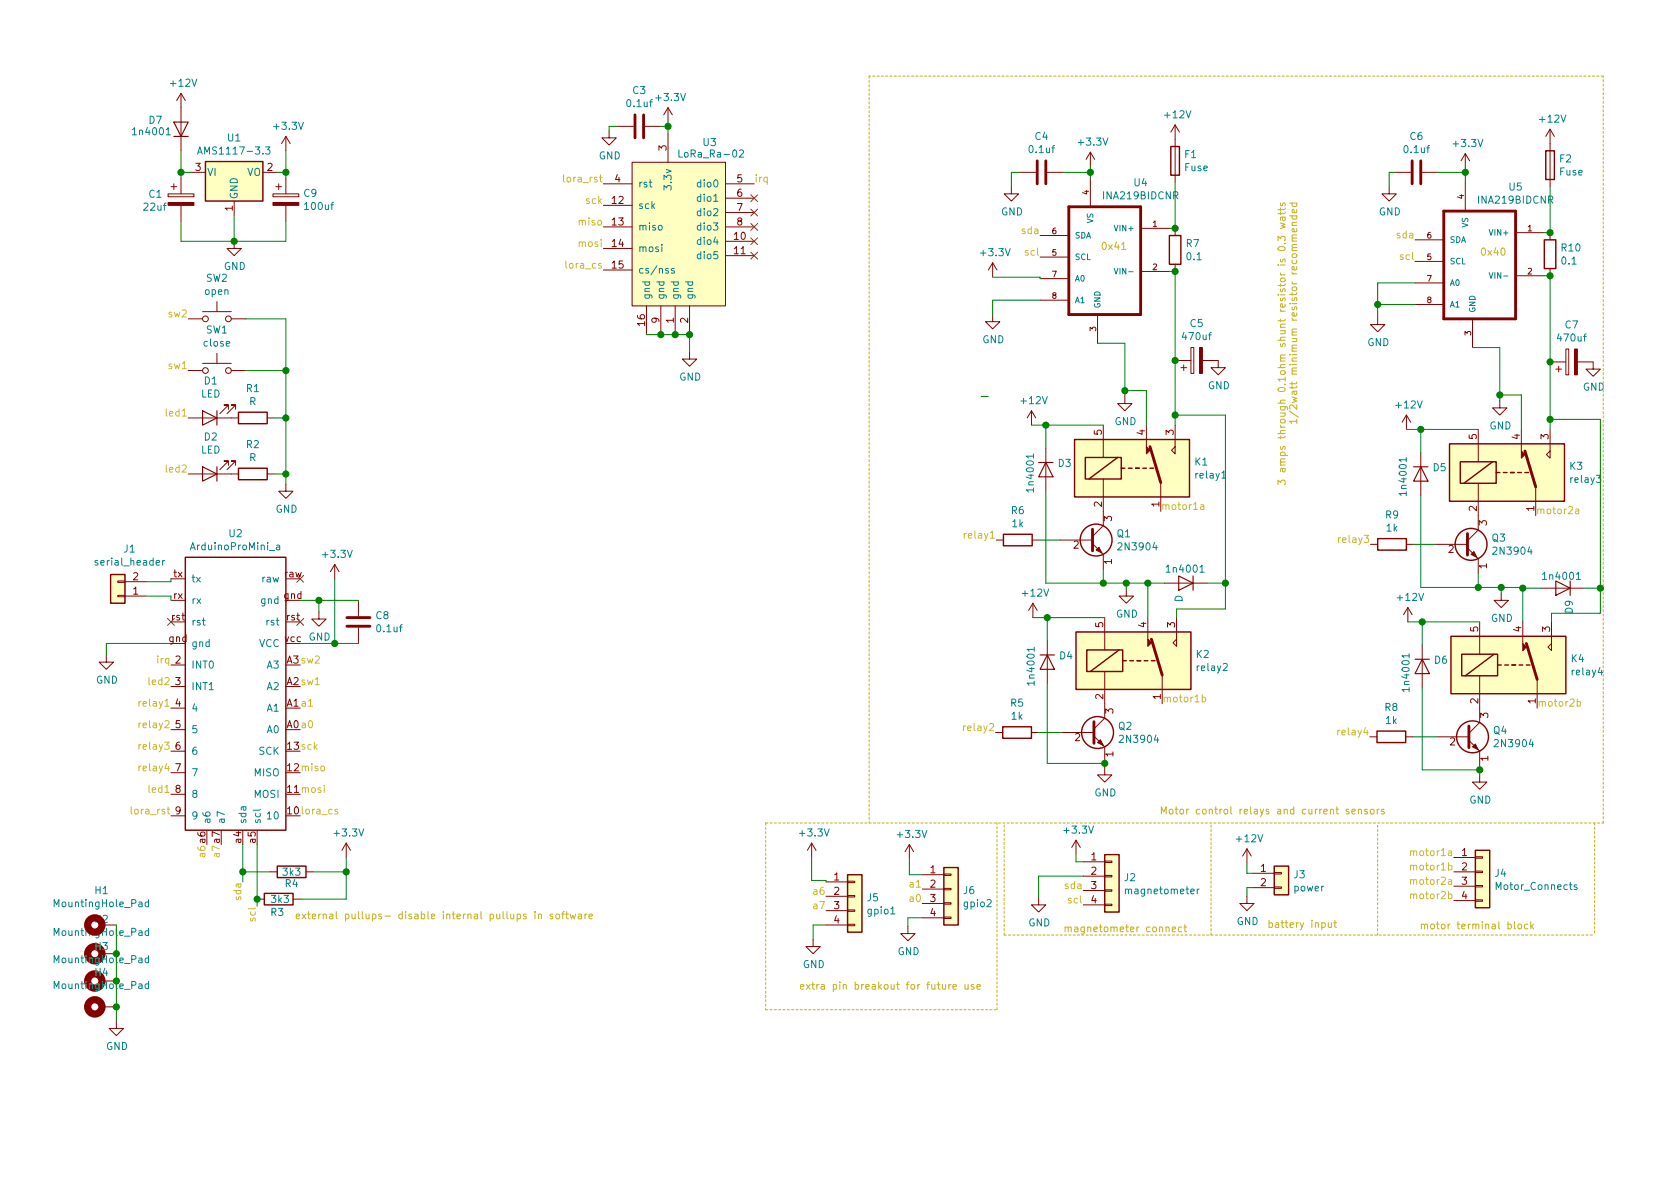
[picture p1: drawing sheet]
EESchema Schematic File Version 4
LIBS:DrivewayGateControl-cache
EELAYER 30 0
EELAYER END
$Descr A4 11693 8268
encoding utf-8
Sheet 1 1
Title "DrivewayGateControl"
Date "2019-09-07"
Rev "1.1"
Comp ""
Comment1 ""
Comment2 ""
Comment3 ""
Comment4 ""
$EndDescr
$Comp
L MainWorking:LoRa_Ra-02 U3
U 1 1
P 4700 570
F 0 "U3" H 4940 160 50  0000 C CNN
F 1 "LoRa_Ra-02" H 4950 80  50  0000 C CNN
F 2 "MainWorking:LORA_SX1278_Module" H 4700 570 50  0001 C CNN
F 3 "" H 4700 570 50  0001 C CNN
	1    4700 570 
	1    0    0    -1  
$EndComp
$Comp
L Relay:SANYOU_SRD_Form_C K3
U 1 1
P 10490 3280
F 0 "K3" H 10920 3326 50  0000 L CNN
F 1 "relay3" H 10920 3235 50  0000 L CNN
F 2 "Relay_THT:Relay_SPDT_SANYOU_SRD_Series_Form_C" H 10940 3230 50  0001 L CNN
F 3 "http://www.sanyourelay.ca/public/products/pdf/SRD.pdf" H 10490 3280 50  0001 C CNN
	1    10490 3280
	1    0    0    -1  
$EndComp
$Comp
L MainWorking:INA219BIDCNR U5
U 1 1
P 10550 2060
F 0 "U5" H 10550 2830 50  0000 C CNN
F 1 "INA219BIDCNR" H 10550 2739 50  0000 C CNN
F 2 "Package_TO_SOT_SMD:SOT-23-8" H 10250 1310 50  0001 L BNN
F 3 "" H 10550 2060 50  0000 L BNN
F 4 "INA219BIDCNR" H 10350 1160 50  0001 L BNN "Field7"
	1    10550 2060
	1    0    0    -1  
$EndComp
$Comp
L Connector_Generic:Conn_01x04 J4
U 1 1
P 10320 6060
F 0 "J4" H 10400 6052 50  0000 L CNN
F 1 "Motor_Connects" H 10400 5961 50  0000 L CNN
F 2 "TerminalBlock:TerminalBlock_bornier-4_P5.08mm" H 10320 6060 50  0001 C CNN
F 3 "~" H 10320 6060 50  0001 C CNN
	1    10320 6060
	1    0    0    -1  
$EndComp
$Comp
L Device:R R8
U 1 1
P 9685 5120
F 0 "R8" V 9478 5120 50  0000 C CNN
F 1 "1k" V 9569 5120 50  0000 C CNN
F 2 "Resistor_THT:R_Axial_DIN0207_L6.3mm_D2.5mm_P7.62mm_Horizontal" V 9615 5120 50  0001 C CNN
F 3 "~" H 9685 5120 50  0001 C CNN
	1    9685 5120
	0    1    1    0   
$EndComp
Wire Wire Line
	10290 2980 9890 2980
Wire Wire Line
	9890 2980 9890 3140
$Comp
L power:+12V #PWR0102
U 1 1
P 9790 2980
F 0 "#PWR0102" H 9790 2830 50  0001 C CNN
F 1 "+12V" H 9805 3153 50  0000 C CNN
F 2 "" H 9790 2980 50  0001 C CNN
F 3 "" H 9790 2980 50  0001 C CNN
	1    9790 2980
	1    0    0    -1  
$EndComp
Wire Wire Line
	9790 2980 9890 2980
Connection ~ 9890 2980
Text Label 4200 1720 2    50   ~ 0
mosi
Text Label 4200 1570 2    50   ~ 0
miso
Text Label 4200 1420 2    50   ~ 0
sck
Text Label 4200 1270 2    50   ~ 0
lora_rst
Text Label 4200 1870 2    50   ~ 0
lora_cs
Text Label 5250 1270 0    50   ~ 0
irq
$Comp
L power:+3.3V #PWR0103
U 1 1
P 4650 840
F 0 "#PWR0103" H 4650 690 50  0001 C CNN
F 1 "+3.3V" H 4665 1013 50  0000 C CNN
F 2 "" H 4650 840 50  0001 C CNN
F 3 "" H 4650 840 50  0001 C CNN
	1    4650 840 
	1    0    0    -1  
$EndComp
Wire Wire Line
	4650 840  4650 870 
NoConn ~ 5250 1770
NoConn ~ 5250 1670
NoConn ~ 5250 1570
NoConn ~ 5250 1470
NoConn ~ 5250 1370
$Comp
L power:+12V #PWR0104
U 1 1
P 10790 990
F 0 "#PWR0104" H 10790 840 50  0001 C CNN
F 1 "+12V" H 10805 1163 50  0000 C CNN
F 2 "" H 10790 990 50  0001 C CNN
F 3 "" H 10790 990 50  0001 C CNN
	1    10790 990 
	1    0    0    -1  
$EndComp
$Comp
L power:GND #PWR0105
U 1 1
P 10440 2780
F 0 "#PWR0105" H 10440 2530 50  0001 C CNN
F 1 "GND" H 10445 2607 50  0000 C CNN
F 2 "" H 10440 2780 50  0001 C CNN
F 3 "" H 10440 2780 50  0001 C CNN
	1    10440 2780
	1    0    0    -1  
$EndComp
Wire Wire Line
	10440 2780 10440 2740
Wire Wire Line
	10440 2740 10590 2740
Wire Wire Line
	10590 2740 10590 2980
$Comp
L Relay:SANYOU_SRD_Form_C K4
U 1 1
P 10500 4620
F 0 "K4" H 10930 4666 50  0000 L CNN
F 1 "relay4" H 10930 4575 50  0000 L CNN
F 2 "Relay_THT:Relay_SPDT_SANYOU_SRD_Series_Form_C" H 10950 4570 50  0001 L CNN
F 3 "http://www.sanyourelay.ca/public/products/pdf/SRD.pdf" H 10500 4620 50  0001 C CNN
	1    10500 4620
	1    0    0    -1  
$EndComp
$Comp
L Device:R R9
U 1 1
P 9690 3780
F 0 "R9" V 9483 3780 50  0000 C CNN
F 1 "1k" V 9574 3780 50  0000 C CNN
F 2 "Resistor_THT:R_Axial_DIN0207_L6.3mm_D2.5mm_P7.62mm_Horizontal" V 9620 3780 50  0001 C CNN
F 3 "~" H 9690 3780 50  0001 C CNN
	1    9690 3780
	0    1    1    0   
$EndComp
$Comp
L power:GND #PWR0106
U 1 1
P 10300 5385
F 0 "#PWR0106" H 10300 5135 50  0001 C CNN
F 1 "GND" H 10305 5212 50  0000 C CNN
F 2 "" H 10300 5385 50  0001 C CNN
F 3 "" H 10300 5385 50  0001 C CNN
	1    10300 5385
	1    0    0    -1  
$EndComp
Wire Wire Line
	10300 4320 9900 4320
Wire Wire Line
	9900 4320 9900 4480
$Comp
L power:+12V #PWR0107
U 1 1
P 9800 4320
F 0 "#PWR0107" H 9800 4170 50  0001 C CNN
F 1 "+12V" H 9815 4493 50  0000 C CNN
F 2 "" H 9800 4320 50  0001 C CNN
F 3 "" H 9800 4320 50  0001 C CNN
	1    9800 4320
	1    0    0    -1  
$EndComp
Wire Wire Line
	9800 4320 9900 4320
Connection ~ 9900 4320
Wire Wire Line
	10800 4260 10800 4320
$Comp
L power:GND #PWR0108
U 1 1
P 10450 4120
F 0 "#PWR0108" H 10450 3870 50  0001 C CNN
F 1 "GND" H 10455 3947 50  0000 C CNN
F 2 "" H 10450 4120 50  0001 C CNN
F 3 "" H 10450 4120 50  0001 C CNN
	1    10450 4120
	1    0    0    -1  
$EndComp
Wire Wire Line
	10450 4120 10450 4080
Wire Wire Line
	10450 4080 10600 4080
Wire Wire Line
	10600 4080 10600 4085
$Comp
L power:GND #PWR0109
U 1 1
P 4800 2440
F 0 "#PWR0109" H 4800 2190 50  0001 C CNN
F 1 "GND" H 4805 2267 50  0000 C CNN
F 2 "" H 4800 2440 50  0001 C CNN
F 3 "" H 4800 2440 50  0001 C CNN
	1    4800 2440
	1    0    0    -1  
$EndComp
Wire Wire Line
	4800 2440 4800 2320
Wire Wire Line
	4800 2320 4700 2320
Connection ~ 4800 2320
Connection ~ 4600 2320
Wire Wire Line
	4600 2320 4500 2320
Connection ~ 4700 2320
Wire Wire Line
	4700 2320 4600 2320
$Comp
L Device:R R10
U 1 1
P 10790 1760
F 0 "R10" H 10860 1806 50  0000 L CNN
F 1 "0.1" H 10860 1715 50  0000 L CNN
F 2 "Resistor_THT:R_Axial_DIN0207_L6.3mm_D2.5mm_P10.16mm_Horizontal" V 10720 1760 50  0001 C CNN
F 3 "~" H 10790 1760 50  0001 C CNN
	1    10790 1760
	1    0    0    -1  
$EndComp
Wire Wire Line
	10790 1910 10750 1910
Wire Wire Line
	10790 1610 10750 1610
Wire Wire Line
	10250 2410 10440 2410
Wire Wire Line
	10440 2410 10440 2740
Connection ~ 10440 2740
$Comp
L Device:Fuse F1
U 1 1
P 8180 1110
F 0 "F1" H 8240 1156 50  0000 L CNN
F 1 "Fuse" H 8240 1065 50  0000 L CNN
F 2 "Fuse:Fuse_Blade_Mini_directSolder" V 8110 1110 50  0001 C CNN
F 3 "~" H 8180 1110 50  0001 C CNN
	1    8180 1110
	1    0    0    -1  
$EndComp
$Comp
L Device:Fuse F2
U 1 1
P 10790 1140
F 0 "F2" H 10850 1186 50  0000 L CNN
F 1 "Fuse" H 10850 1095 50  0000 L CNN
F 2 "Fuse:Fuse_Blade_Mini_directSolder" V 10720 1140 50  0001 C CNN
F 3 "~" H 10790 1140 50  0001 C CNN
	1    10790 1140
	1    0    0    -1  
$EndComp
Wire Wire Line
	10790 1290 10790 1610
Connection ~ 10790 1610
Text Label 9850 1660 2    50   ~ 0
sda
Text Label 9850 1810 2    50   ~ 0
scl
Wire Wire Line
	10790 1910 10790 2510
Connection ~ 10790 1910
Wire Wire Line
	10800 4260 11140 4260
Wire Wire Line
	11140 4260 11140 4085
Wire Wire Line
	11140 2910 10790 2910
Connection ~ 10790 2910
Wire Wire Line
	10790 2910 10790 2980
Text Label 10690 3580 0    50   ~ 0
motor2a
$Comp
L MainWorking:INA219BIDCNR U4
U 1 1
P 7940 2030
F 0 "U4" H 7940 2800 50  0000 C CNN
F 1 "INA219BIDCNR" H 7940 2709 50  0000 C CNN
F 2 "Package_TO_SOT_SMD:SOT-23-8" H 7640 1280 50  0001 L BNN
F 3 "" H 7940 2030 50  0000 L BNN
F 4 "INA219BIDCNR" H 7740 1130 50  0001 L BNN "Field7"
	1    7940 2030
	1    0    0    -1  
$EndComp
$Comp
L Device:R R5
U 1 1
P 7080 5090
F 0 "R5" V 6873 5090 50  0000 C CNN
F 1 "1k" V 6964 5090 50  0000 C CNN
F 2 "Resistor_THT:R_Axial_DIN0207_L6.3mm_D2.5mm_P7.62mm_Horizontal" V 7010 5090 50  0001 C CNN
F 3 "~" H 7080 5090 50  0001 C CNN
	1    7080 5090
	0    1    1    0   
$EndComp
Wire Wire Line
	6830 2750 6880 2750
$Comp
L power:+12V #PWR0112
U 1 1
P 8180 960
F 0 "#PWR0112" H 8180 810 50  0001 C CNN
F 1 "+12V" H 8195 1133 50  0000 C CNN
F 2 "" H 8180 960 50  0001 C CNN
F 3 "" H 8180 960 50  0001 C CNN
	1    8180 960 
	1    0    0    -1  
$EndComp
$Comp
L Relay:SANYOU_SRD_Form_C K2
U 1 1
P 7890 4590
F 0 "K2" H 8320 4636 50  0000 L CNN
F 1 "relay2" H 8320 4545 50  0000 L CNN
F 2 "Relay_THT:Relay_SPDT_SANYOU_SRD_Series_Form_C" H 8340 4540 50  0001 L CNN
F 3 "http://www.sanyourelay.ca/public/products/pdf/SRD.pdf" H 7890 4590 50  0001 C CNN
	1    7890 4590
	1    0    0    -1  
$EndComp
$Comp
L Device:R R6
U 1 1
P 7085 3750
F 0 "R6" V 6878 3750 50  0000 C CNN
F 1 "1k" V 6969 3750 50  0000 C CNN
F 2 "Resistor_THT:R_Axial_DIN0207_L6.3mm_D2.5mm_P7.62mm_Horizontal" V 7015 3750 50  0001 C CNN
F 3 "~" H 7085 3750 50  0001 C CNN
	1    7085 3750
	0    1    1    0   
$EndComp
$Comp
L power:GND #PWR0114
U 1 1
P 7690 5335
F 0 "#PWR0114" H 7690 5085 50  0001 C CNN
F 1 "GND" H 7695 5162 50  0000 C CNN
F 2 "" H 7690 5335 50  0001 C CNN
F 3 "" H 7690 5335 50  0001 C CNN
	1    7690 5335
	1    0    0    -1  
$EndComp
Wire Wire Line
	7690 4290 7290 4290
Wire Wire Line
	7290 4290 7290 4450
$Comp
L power:+12V #PWR0115
U 1 1
P 7190 4290
F 0 "#PWR0115" H 7190 4140 50  0001 C CNN
F 1 "+12V" H 7205 4463 50  0000 C CNN
F 2 "" H 7190 4290 50  0001 C CNN
F 3 "" H 7190 4290 50  0001 C CNN
	1    7190 4290
	1    0    0    -1  
$EndComp
Wire Wire Line
	7190 4290 7290 4290
Connection ~ 7290 4290
Wire Wire Line
	8190 4230 8190 4290
$Comp
L power:GND #PWR0116
U 1 1
P 7840 4090
F 0 "#PWR0116" H 7840 3840 50  0001 C CNN
F 1 "GND" H 7845 3917 50  0000 C CNN
F 2 "" H 7840 4090 50  0001 C CNN
F 3 "" H 7840 4090 50  0001 C CNN
	1    7840 4090
	1    0    0    -1  
$EndComp
Wire Wire Line
	7840 4090 7840 4050
Wire Wire Line
	7840 4050 7990 4050
Wire Wire Line
	7990 4050 7990 4290
$Comp
L Device:R R7
U 1 1
P 8180 1730
F 0 "R7" H 8250 1776 50  0000 L CNN
F 1 "0.1" H 8250 1685 50  0000 L CNN
F 2 "Resistor_THT:R_Axial_DIN0207_L6.3mm_D2.5mm_P10.16mm_Horizontal" V 8110 1730 50  0001 C CNN
F 3 "~" H 8180 1730 50  0001 C CNN
	1    8180 1730
	1    0    0    -1  
$EndComp
Wire Wire Line
	8180 1880 8140 1880
Wire Wire Line
	8180 1580 8140 1580
Wire Wire Line
	8180 1260 8180 1580
Connection ~ 8180 1580
Text Label 7240 1630 2    50   ~ 0
sda
Text Label 7240 1780 2    50   ~ 0
scl
Wire Wire Line
	8180 1880 8180 2500
Connection ~ 8180 1880
Wire Wire Line
	8190 4230 8530 4230
Wire Wire Line
	8530 4230 8530 4050
Wire Wire Line
	8530 2880 8180 2880
Connection ~ 8180 2880
Wire Wire Line
	8180 2880 8180 2950
Text Label 8080 3550 0    50   ~ 0
motor1a
Text Label 8090 4890 0    50   ~ 0
motor1b
$Comp
L Relay:SANYOU_SRD_Form_C K1
U 1 1
P 7880 3250
F 0 "K1" H 8310 3296 50  0000 L CNN
F 1 "relay1" H 8310 3205 50  0000 L CNN
F 2 "Relay_THT:Relay_SPDT_SANYOU_SRD_Series_Form_C" H 8330 3200 50  0001 L CNN
F 3 "http://www.sanyourelay.ca/public/products/pdf/SRD.pdf" H 7880 3250 50  0001 C CNN
	1    7880 3250
	1    0    0    -1  
$EndComp
Text Label 9535 5120 2    50   ~ 0
relay4
Text Label 9540 3780 2    50   ~ 0
relay3
Text Label 6930 5090 2    50   ~ 0
relay2
Text Label 6935 3750 2    50   ~ 0
relay1
Connection ~ 8180 2500
Wire Wire Line
	8180 2500 8180 2880
$Comp
L power:GND #PWR0117
U 1 1
P 8480 2500
F 0 "#PWR0117" H 8480 2250 50  0001 C CNN
F 1 "GND" H 8485 2327 50  0000 C CNN
F 2 "" H 8480 2500 50  0001 C CNN
F 3 "" H 8480 2500 50  0001 C CNN
	1    8480 2500
	1    0    0    -1  
$EndComp
$Comp
L Device:CP C7
U 1 1
P 10940 2510
F 0 "C7" V 11195 2510 50  0000 C CNN
F 1 "470uf" V 11104 2510 50  0000 C CNN
F 2 "Capacitor_THT:CP_Radial_D12.5mm_P5.00mm" H 10978 2360 50  0001 C CNN
F 3 "~" H 10940 2510 50  0001 C CNN
	1    10940 2510
	0    -1   -1   0   
$EndComp
$Comp
L power:GND #PWR0118
U 1 1
P 11090 2510
F 0 "#PWR0118" H 11090 2260 50  0001 C CNN
F 1 "GND" H 11095 2337 50  0000 C CNN
F 2 "" H 11090 2510 50  0001 C CNN
F 3 "" H 11090 2510 50  0001 C CNN
	1    11090 2510
	1    0    0    -1  
$EndComp
Connection ~ 10790 2510
Wire Wire Line
	10790 2510 10790 2910
Text Label 1690 6130 3    50   ~ 0
sda
Text Label 1790 6300 3    50   ~ 0
scl
Text Label 1190 4920 2    50   ~ 0
relay1
Text Label 1190 5070 2    50   ~ 0
relay2
Text Label 1190 5220 2    50   ~ 0
relay3
Text Label 1190 5370 2    50   ~ 0
relay4
Text Label 1190 4620 2    50   ~ 0
irq
Text Label 1190 5670 2    50   ~ 0
lora_rst
Text Label 2090 5220 0    50   ~ 0
sck
Text Label 2090 5370 0    50   ~ 0
miso
Text Label 2090 5520 0    50   ~ 0
mosi
Text Label 2090 5670 0    50   ~ 0
lora_cs
$Comp
L Device:LED D1
U 1 1
P 1460 2900
F 0 "D1" H 1453 2645 50  0000 C CNN
F 1 "LED" H 1453 2736 50  0000 C CNN
F 2 "LED_THT:LED_D5.0mm" H 1460 2900 50  0001 C CNN
F 3 "~" H 1460 2900 50  0001 C CNN
	1    1460 2900
	-1   0    0    1   
$EndComp
$Comp
L power:GND #PWR0119
U 1 1
P 2220 4250
F 0 "#PWR0119" H 2220 4000 50  0001 C CNN
F 1 "GND" H 2225 4077 50  0000 C CNN
F 2 "" H 2220 4250 50  0001 C CNN
F 3 "" H 2220 4250 50  0001 C CNN
	1    2220 4250
	1    0    0    -1  
$EndComp
$Comp
L power:GND #PWR0120
U 1 1
P 740 4550
F 0 "#PWR0120" H 740 4300 50  0001 C CNN
F 1 "GND" H 745 4377 50  0000 C CNN
F 2 "" H 740 4550 50  0001 C CNN
F 3 "" H 740 4550 50  0001 C CNN
	1    740  4550
	1    0    0    -1  
$EndComp
Wire Notes Line
	6050 520  6050 5720
Wire Notes Line
	11160 5720 11160 520 
Wire Notes Line
	11160 520  6050 520 
Text Notes 8070 5670 0    50   ~ 0
Motor control relays and current sensors\n
Text Label 10700 4920 0    50   ~ 0
motor2b
Text Label 10120 6260 2    50   ~ 0
motor2b
Text Label 10120 6160 2    50   ~ 0
motor2a
Text Label 10120 6060 2    50   ~ 0
motor1b
Text Label 10120 5960 2    50   ~ 0
motor1a
Text Notes 9880 6470 0    50   ~ 0
motor terminal block\n
Wire Notes Line
	11100 5720 11100 6500
Wire Notes Line
	9590 6500 9590 5720
$Comp
L Device:LED D2
U 1 1
P 1460 3290
F 0 "D2" H 1453 3035 50  0000 C CNN
F 1 "LED" H 1453 3126 50  0000 C CNN
F 2 "LED_THT:LED_D5.0mm" H 1460 3290 50  0001 C CNN
F 3 "~" H 1460 3290 50  0001 C CNN
	1    1460 3290
	-1   0    0    1   
$EndComp
$Comp
L Connector_Generic:Conn_01x02 J3
U 1 1
P 8920 6070
F 0 "J3" H 9000 6062 50  0000 L CNN
F 1 "power" H 9000 5971 50  0000 L CNN
F 2 "TerminalBlock:TerminalBlock_bornier-2_P5.08mm" H 8920 6070 50  0001 C CNN
F 3 "~" H 8920 6070 50  0001 C CNN
	1    8920 6070
	1    0    0    -1  
$EndComp
$Comp
L power:+12V #PWR0121
U 1 1
P 8680 6000
F 0 "#PWR0121" H 8680 5850 50  0001 C CNN
F 1 "+12V" H 8695 6173 50  0000 C CNN
F 2 "" H 8680 6000 50  0001 C CNN
F 3 "" H 8680 6000 50  0001 C CNN
	1    8680 6000
	1    0    0    -1  
$EndComp
Wire Wire Line
	8680 6000 8680 6070
Wire Wire Line
	8680 6070 8720 6070
$Comp
L power:GND #PWR0122
U 1 1
P 8680 6230
F 0 "#PWR0122" H 8680 5980 50  0001 C CNN
F 1 "GND" H 8685 6057 50  0000 C CNN
F 2 "" H 8680 6230 50  0001 C CNN
F 3 "" H 8680 6230 50  0001 C CNN
	1    8680 6230
	1    0    0    -1  
$EndComp
Wire Wire Line
	8680 6230 8680 6170
Wire Wire Line
	8680 6170 8720 6170
Text Notes 8820 6460 0    50   ~ 0
battery input
Wire Notes Line
	8430 6500 8430 5720
Wire Wire Line
	1990 1670 1630 1670
Connection ~ 1630 1670
Wire Wire Line
	1630 1670 1630 1490
Wire Wire Line
	1260 1670 1260 1530
Wire Wire Line
	1630 1670 1260 1670
$Comp
L power:GND #PWR0123
U 1 1
P 1630 1670
F 0 "#PWR0123" H 1630 1420 50  0001 C CNN
F 1 "GND" H 1635 1497 50  0000 C CNN
F 2 "" H 1630 1670 50  0001 C CNN
F 3 "" H 1630 1670 50  0001 C CNN
	1    1630 1670
	1    0    0    -1  
$EndComp
Wire Wire Line
	1990 1190 1990 1230
Connection ~ 1990 1190
Wire Wire Line
	1930 1190 1990 1190
Wire Wire Line
	1990 1040 1990 1190
Wire Wire Line
	1260 1190 1260 1230
Connection ~ 1260 1190
Wire Wire Line
	1330 1190 1260 1190
Wire Wire Line
	1260 1040 1260 1190
$Comp
L power:+3.3V #PWR0124
U 1 1
P 2330 4020
F 0 "#PWR0124" H 2330 3870 50  0001 C CNN
F 1 "+3.3V" H 2345 4193 50  0000 C CNN
F 2 "" H 2330 4020 50  0001 C CNN
F 3 "" H 2330 4020 50  0001 C CNN
	1    2330 4020
	1    0    0    -1  
$EndComp
$Comp
L power:+12V #PWR0125
U 1 1
P 1260 740
F 0 "#PWR0125" H 1260 590 50  0001 C CNN
F 1 "+12V" H 1275 913 50  0000 C CNN
F 2 "" H 1260 740 50  0001 C CNN
F 3 "" H 1260 740 50  0001 C CNN
	1    1260 740 
	1    0    0    -1  
$EndComp
$Comp
L Regulator_Linear:AMS1117-3.3 U1
U 1 1
P 1630 1190
F 0 "U1" H 1630 1432 50  0000 C CNN
F 1 "AMS1117-3.3" H 1630 1341 50  0000 C CNN
F 2 "Package_TO_SOT_SMD:SOT-223-3_TabPin2" H 1630 1390 50  0001 C CNN
F 3 "http://www.advanced-monolithic.com/pdf/ds1117.pdf" H 1730 940 50  0001 C CNN
	1    1630 1190
	1    0    0    -1  
$EndComp
$Comp
L Switch:SW_Push SW1
U 1 1
P 1510 2570
F 0 "SW1" H 1510 2855 50  0000 C CNN
F 1 "close" H 1510 2764 50  0000 C CNN
F 2 "Button_Switch_THT:SW_PUSH_6mm_H8.5mm" H 1510 2770 50  0001 C CNN
F 3 "~" H 1510 2770 50  0001 C CNN
	1    1510 2570
	1    0    0    -1  
$EndComp
$Comp
L Connector_Generic:Conn_01x04 J2
U 1 1
P 7740 6090
F 0 "J2" H 7820 6082 50  0000 L CNN
F 1 "magnetometer" H 7820 5991 50  0000 L CNN
F 2 "TerminalBlock:TerminalBlock_bornier-4_P5.08mm" H 7740 6090 50  0001 C CNN
F 3 "~" H 7740 6090 50  0001 C CNN
	1    7740 6090
	1    0    0    -1  
$EndComp
$Comp
L power:+3.3V #PWR0126
U 1 1
P 7490 5940
F 0 "#PWR0126" H 7490 5790 50  0001 C CNN
F 1 "+3.3V" H 7505 6113 50  0000 C CNN
F 2 "" H 7490 5940 50  0001 C CNN
F 3 "" H 7490 5940 50  0001 C CNN
	1    7490 5940
	1    0    0    -1  
$EndComp
Wire Wire Line
	7490 5940 7490 5990
Wire Wire Line
	7490 5990 7540 5990
$Comp
L power:GND #PWR0127
U 1 1
P 7230 6240
F 0 "#PWR0127" H 7230 5990 50  0001 C CNN
F 1 "GND" H 7235 6067 50  0000 C CNN
F 2 "" H 7230 6240 50  0001 C CNN
F 3 "" H 7230 6240 50  0001 C CNN
	1    7230 6240
	1    0    0    -1  
$EndComp
Wire Wire Line
	7230 6240 7230 6090
Wire Wire Line
	7230 6090 7540 6090
Text Label 7540 6290 2    50   ~ 0
scl
Text Label 7540 6190 2    50   ~ 0
sda
Text Notes 7400 6490 0    50   ~ 0
magnetometer connect\n
$Comp
L Device:R R2
U 1 1
P 1760 3290
F 0 "R2" V 1553 3290 50  0000 C CNN
F 1 "R" V 1644 3290 50  0000 C CNN
F 2 "Resistor_THT:R_Axial_DIN0207_L6.3mm_D2.5mm_P7.62mm_Horizontal" V 1690 3290 50  0001 C CNN
F 3 "~" H 1760 3290 50  0001 C CNN
	1    1760 3290
	0    1    1    0   
$EndComp
$Comp
L Device:R R1
U 1 1
P 1760 2900
F 0 "R1" V 1553 2900 50  0000 C CNN
F 1 "R" V 1644 2900 50  0000 C CNN
F 2 "Resistor_THT:R_Axial_DIN0207_L6.3mm_D2.5mm_P7.62mm_Horizontal" V 1690 2900 50  0001 C CNN
F 3 "~" H 1760 2900 50  0001 C CNN
	1    1760 2900
	0    1    1    0   
$EndComp
$Comp
L power:GND #PWR0128
U 1 1
P 1990 3360
F 0 "#PWR0128" H 1990 3110 50  0001 C CNN
F 1 "GND" H 1995 3187 50  0000 C CNN
F 2 "" H 1990 3360 50  0001 C CNN
F 3 "" H 1990 3360 50  0001 C CNN
	1    1990 3360
	1    0    0    -1  
$EndComp
Wire Wire Line
	1990 3360 1990 3290
Wire Wire Line
	1990 3290 1910 3290
Wire Wire Line
	1990 3290 1990 2900
Wire Wire Line
	1990 2900 1910 2900
Connection ~ 1990 3290
Wire Wire Line
	1710 2570 1990 2570
Wire Wire Line
	1990 2570 1990 2900
Connection ~ 1990 2900
Text Label 1310 2900 2    50   ~ 0
led1
Text Label 1310 3290 2    50   ~ 0
led2
Text Label 1310 2570 2    50   ~ 0
sw1
$Comp
L DrivewayGateControl-rescue:ArduinoProMini_a-MainWorking-DrivewayGateControl-rescue U2
U 1 1
P 1640 3870
F 0 "U2" H 1640 4037 50  0000 C CNN
F 1 "ArduinoProMini_a" H 1640 3946 50  0000 C CNN
F 2 "MainWorking:ArduinoProMini_a" H 1640 3870 50  0001 C CNN
F 3 "" H 1640 3870 50  0001 C CNN
	1    1640 3870
	1    0    0    -1  
$EndComp
Wire Wire Line
	2090 4470 2330 4470
Wire Wire Line
	2330 4470 2330 4020
Wire Wire Line
	2090 4170 2220 4170
Wire Wire Line
	2220 4170 2220 4250
$Comp
L Connector_Generic:Conn_01x02 J1
U 1 1
P 820 4140
F 0 "J1" H 738 3815 50  0000 C CNN
F 1 "serial_header" H 738 3906 50  0000 C CNN
F 2 "Connector_PinHeader_2.54mm:PinHeader_1x02_P2.54mm_Vertical" H 820 4140 50  0001 C CNN
F 3 "~" H 820 4140 50  0001 C CNN
	1    820  4140
	-1   0    0    1   
$EndComp
Wire Wire Line
	1020 4040 1190 4040
Wire Wire Line
	1190 4040 1190 4020
Wire Wire Line
	1190 4170 1190 4140
Wire Wire Line
	1190 4140 1020 4140
$Comp
L Device:R R3
U 1 1
P 1940 6250
F 0 "R3" V 2030 6240 50  0000 C CNN
F 1 "3k3" V 1940 6260 50  0000 C CNN
F 2 "Resistor_THT:R_Axial_DIN0207_L6.3mm_D2.5mm_P7.62mm_Horizontal" V 1870 6250 50  0001 C CNN
F 3 "~" H 1940 6250 50  0001 C CNN
	1    1940 6250
	0    1    1    0   
$EndComp
$Comp
L Device:R R4
U 1 1
P 2030 6060
F 0 "R4" V 2110 6060 50  0000 C CNN
F 1 "3k3" V 2030 6060 50  0000 C CNN
F 2 "Resistor_THT:R_Axial_DIN0207_L6.3mm_D2.5mm_P7.62mm_Horizontal" V 1960 6060 50  0001 C CNN
F 3 "~" H 2030 6060 50  0001 C CNN
	1    2030 6060
	0    1    1    0   
$EndComp
Wire Wire Line
	1790 6300 1790 6250
Connection ~ 1790 6250
Wire Wire Line
	1790 6250 1790 5870
Wire Wire Line
	1690 6130 1690 6060
Wire Wire Line
	1880 6060 1690 6060
Connection ~ 1690 6060
Wire Wire Line
	1690 6060 1690 5870
$Comp
L power:+3.3V #PWR0129
U 1 1
P 2410 5960
F 0 "#PWR0129" H 2410 5810 50  0001 C CNN
F 1 "+3.3V" H 2425 6133 50  0000 C CNN
F 2 "" H 2410 5960 50  0001 C CNN
F 3 "" H 2410 5960 50  0001 C CNN
	1    2410 5960
	1    0    0    -1  
$EndComp
Wire Wire Line
	2090 6250 2410 6250
Wire Wire Line
	2410 6250 2410 6060
Wire Wire Line
	2180 6060 2410 6060
Connection ~ 2410 6060
Wire Wire Line
	2410 6060 2410 5960
Text Label 2090 4770 0    50   ~ 0
sw1
Text Label 1190 5520 2    50   ~ 0
led1
Text Label 1190 4770 2    50   ~ 0
led2
NoConn ~ 2090 4020
NoConn ~ 1190 4320
NoConn ~ 2090 4320
$Comp
L Device:C C4
U 1 1
P 7250 1190
F 0 "C4" V 6998 1190 50  0000 C CNN
F 1 "0.1uf" V 7089 1190 50  0000 C CNN
F 2 "Capacitor_THT:C_Disc_D4.7mm_W2.5mm_P5.00mm" H 7288 1040 50  0001 C CNN
F 3 "~" H 7250 1190 50  0001 C CNN
	1    7250 1190
	0    1    1    0   
$EndComp
$Comp
L Device:C C6
U 1 1
P 9860 1190
F 0 "C6" V 9608 1190 50  0000 C CNN
F 1 "0.1uf" V 9699 1190 50  0000 C CNN
F 2 "Capacitor_THT:C_Disc_D4.7mm_W2.5mm_P5.00mm" H 9898 1040 50  0001 C CNN
F 3 "~" H 9860 1190 50  0001 C CNN
	1    9860 1190
	0    1    1    0   
$EndComp
$Comp
L power:+3.3V #PWR0130
U 1 1
P 7590 1150
F 0 "#PWR0130" H 7590 1000 50  0001 C CNN
F 1 "+3.3V" H 7605 1323 50  0000 C CNN
F 2 "" H 7590 1150 50  0001 C CNN
F 3 "" H 7590 1150 50  0001 C CNN
	1    7590 1150
	1    0    0    -1  
$EndComp
$Comp
L power:+3.3V #PWR0131
U 1 1
P 10200 1160
F 0 "#PWR0131" H 10200 1010 50  0001 C CNN
F 1 "+3.3V" H 10215 1333 50  0000 C CNN
F 2 "" H 10200 1160 50  0001 C CNN
F 3 "" H 10200 1160 50  0001 C CNN
	1    10200 1160
	1    0    0    -1  
$EndComp
Wire Wire Line
	10200 1160 10200 1190
Wire Wire Line
	10010 1190 10200 1190
Connection ~ 10200 1190
Wire Wire Line
	10200 1190 10200 1260
Wire Wire Line
	7590 1150 7590 1190
Wire Wire Line
	7400 1190 7590 1190
Connection ~ 7590 1190
Wire Wire Line
	7590 1190 7590 1230
$Comp
L power:GND #PWR0132
U 1 1
P 9670 1290
F 0 "#PWR0132" H 9670 1040 50  0001 C CNN
F 1 "GND" H 9675 1117 50  0000 C CNN
F 2 "" H 9670 1290 50  0001 C CNN
F 3 "" H 9670 1290 50  0001 C CNN
	1    9670 1290
	1    0    0    -1  
$EndComp
$Comp
L power:GND #PWR0133
U 1 1
P 7040 1290
F 0 "#PWR0133" H 7040 1040 50  0001 C CNN
F 1 "GND" H 7045 1117 50  0000 C CNN
F 2 "" H 7040 1290 50  0001 C CNN
F 3 "" H 7040 1290 50  0001 C CNN
	1    7040 1290
	1    0    0    -1  
$EndComp
Wire Wire Line
	7040 1290 7040 1190
Wire Wire Line
	7040 1190 7100 1190
Wire Wire Line
	9710 1190 9670 1190
Wire Wire Line
	9670 1190 9670 1290
$Comp
L power:+3.3V #PWR0134
U 1 1
P 6910 1920
F 0 "#PWR0134" H 6910 1770 50  0001 C CNN
F 1 "+3.3V" H 6925 2093 50  0000 C CNN
F 2 "" H 6910 1920 50  0001 C CNN
F 3 "" H 6910 1920 50  0001 C CNN
	1    6910 1920
	1    0    0    -1  
$EndComp
Wire Wire Line
	7240 1920 7240 1930
$Comp
L power:GND #PWR0135
U 1 1
P 9590 2200
F 0 "#PWR0135" H 9590 1950 50  0001 C CNN
F 1 "GND" H 9595 2027 50  0000 C CNN
F 2 "" H 9590 2200 50  0001 C CNN
F 3 "" H 9590 2200 50  0001 C CNN
	1    9590 2200
	1    0    0    -1  
$EndComp
Wire Wire Line
	9590 2200 9590 2110
Wire Wire Line
	9590 1960 9850 1960
$Comp
L power:GND #PWR0136
U 1 1
P 6910 2180
F 0 "#PWR0136" H 6910 1930 50  0001 C CNN
F 1 "GND" H 6915 2007 50  0000 C CNN
F 2 "" H 6910 2180 50  0001 C CNN
F 3 "" H 6910 2180 50  0001 C CNN
	1    6910 2180
	1    0    0    -1  
$EndComp
Wire Wire Line
	6910 2180 6910 2080
Wire Wire Line
	6910 2080 7240 2080
Wire Wire Line
	1190 4470 740  4470
Wire Wire Line
	740  4470 740  4550
$Comp
L power:+3.3V #PWR0137
U 1 1
P 1990 1040
F 0 "#PWR0137" H 1990 890 50  0001 C CNN
F 1 "+3.3V" H 2005 1213 50  0000 C CNN
F 2 "" H 1990 1040 50  0001 C CNN
F 3 "" H 1990 1040 50  0001 C CNN
	1    1990 1040
	1    0    0    -1  
$EndComp
$Comp
L Device:C C3
U 1 1
P 4450 870
F 0 "C3" V 4198 870 50  0000 C CNN
F 1 "0.1uf" V 4289 870 50  0000 C CNN
F 2 "Capacitor_THT:C_Disc_D4.7mm_W2.5mm_P5.00mm" H 4488 720 50  0001 C CNN
F 3 "~" H 4450 870 50  0001 C CNN
	1    4450 870 
	0    1    1    0   
$EndComp
$Comp
L power:GND #PWR0138
U 1 1
P 4240 900
F 0 "#PWR0138" H 4240 650 50  0001 C CNN
F 1 "GND" H 4245 727 50  0000 C CNN
F 2 "" H 4240 900 50  0001 C CNN
F 3 "" H 4240 900 50  0001 C CNN
	1    4240 900 
	1    0    0    -1  
$EndComp
Wire Wire Line
	4600 870  4650 870 
Connection ~ 4650 870 
Wire Wire Line
	4650 870  4650 920 
Wire Wire Line
	4300 870  4240 870 
Wire Wire Line
	4240 870  4240 900 
Wire Wire Line
	9850 2110 9590 2110
Connection ~ 9590 2110
Wire Wire Line
	9590 2110 9590 1960
Wire Wire Line
	6910 1920 7240 1920
Text Notes 7660 1740 0    50   ~ 0
0x41\n
Text Notes 10300 1780 0    50   ~ 0
0x40\n
Text Notes 2050 6400 0    50   ~ 0
external pullups- disable internal pullups in software
Text Label 1440 5870 3    50   ~ 0
a6
Text Label 1540 5870 3    50   ~ 0
a7
Text Label 2090 5070 0    50   ~ 0
a0
Text Label 2090 4920 0    50   ~ 0
a1
Text Label 6420 6180 2    50   ~ 0
a1
Text Label 6420 6280 2    50   ~ 0
a0
Text Label 5750 6330 2    50   ~ 0
a7
Text Label 5750 6230 2    50   ~ 0
a6
$Comp
L power:+3.3V #PWR0139
U 1 1
P 6330 5970
F 0 "#PWR0139" H 6330 5820 50  0001 C CNN
F 1 "+3.3V" H 6345 6143 50  0000 C CNN
F 2 "" H 6330 5970 50  0001 C CNN
F 3 "" H 6330 5970 50  0001 C CNN
	1    6330 5970
	1    0    0    -1  
$EndComp
$Comp
L power:GND #PWR0140
U 1 1
P 6320 6440
F 0 "#PWR0140" H 6320 6190 50  0001 C CNN
F 1 "GND" H 6325 6267 50  0000 C CNN
F 2 "" H 6320 6440 50  0001 C CNN
F 3 "" H 6320 6440 50  0001 C CNN
	1    6320 6440
	1    0    0    -1  
$EndComp
Wire Wire Line
	6330 5970 6330 6080
Wire Wire Line
	6330 6080 6420 6080
Text Notes 5560 6890 0    50   ~ 0
extra pin breakout for future use
Wire Notes Line
	6990 6500 6990 5720
Wire Notes Line
	6990 6500 11100 6500
Wire Notes Line
	5330 5720 5330 7020
Wire Notes Line
	5330 7020 6940 7020
Wire Notes Line
	6940 7020 6940 5720
Wire Notes Line
	5330 5720 11160 5720
$Comp
L Device:CP C1
U 1 1
P 1260 1380
F 0 "C1" H 1030 1420 50  0000 L CNN
F 1 "22uf" H 990 1330 50  0000 L CNN
F 2 "Capacitor_THT:CP_Radial_D5.0mm_P2.50mm" H 1298 1230 50  0001 C CNN
F 3 "~" H 1260 1380 50  0001 C CNN
	1    1260 1380
	1    0    0    -1  
$EndComp
Wire Wire Line
	1990 1530 1990 1670
$Comp
L Connector_Generic:Conn_01x04 J6
U 1 1
P 6620 6180
F 0 "J6" H 6700 6172 50  0000 L CNN
F 1 "gpio2" H 6700 6081 50  0000 L CNN
F 2 "Connector_PinHeader_2.54mm:PinHeader_1x04_P2.54mm_Vertical" H 6620 6180 50  0001 C CNN
F 3 "~" H 6620 6180 50  0001 C CNN
	1    6620 6180
	1    0    0    -1  
$EndComp
Wire Wire Line
	6320 6440 6320 6380
Wire Wire Line
	6320 6380 6420 6380
$Comp
L power:+3.3V #PWR0141
U 1 1
P 5650 5960
F 0 "#PWR0141" H 5650 5810 50  0001 C CNN
F 1 "+3.3V" H 5665 6133 50  0000 C CNN
F 2 "" H 5650 5960 50  0001 C CNN
F 3 "" H 5650 5960 50  0001 C CNN
	1    5650 5960
	1    0    0    -1  
$EndComp
$Comp
L power:GND #PWR0142
U 1 1
P 5660 6530
F 0 "#PWR0142" H 5660 6280 50  0001 C CNN
F 1 "GND" H 5665 6357 50  0000 C CNN
F 2 "" H 5660 6530 50  0001 C CNN
F 3 "" H 5660 6530 50  0001 C CNN
	1    5660 6530
	1    0    0    -1  
$EndComp
Wire Wire Line
	5750 6430 5660 6430
Wire Wire Line
	5660 6430 5660 6530
Wire Wire Line
	5650 5960 5650 6120
Wire Wire Line
	5650 6120 5750 6120
Wire Wire Line
	5750 6120 5750 6130
$Comp
L Device:D D7
U 1 1
P 1260 890
F 0 "D7" V 1320 1120 50  0000 R CNN
F 1 "1n4001" V 1240 1240 50  0000 R CNN
F 2 "Diode_THT:D_A-405_P7.62mm_Horizontal" H 1260 890 50  0001 C CNN
F 3 "~" H 1260 890 50  0001 C CNN
	1    1260 890 
	0    -1   -1   0   
$EndComp
Text Notes 9040 1390 3    50   ~ 0
3 amps through 0.1ohm shunt resistor is 0.3 watts\n1/2watt minimum resistor recommended\n
Wire Wire Line
	11030 4085 11140 4085
Connection ~ 11140 4085
Wire Wire Line
	11140 4085 11140 2910
Wire Wire Line
	10730 4085 10600 4085
Connection ~ 10600 4085
Wire Wire Line
	10600 4085 10600 4320
Wire Wire Line
	8105 4050 7990 4050
Connection ~ 7990 4050
Wire Wire Line
	8405 4050 8530 4050
Connection ~ 8530 4050
Wire Wire Line
	8530 4050 8530 2880
$Comp
L Device:D 1n4001
U 1 1
P 8255 4050
F 0 "1n4001" H 8115 3955 50  0000 L CNN
F 1 "D" V 8300 4129 50  0000 L CNN
F 2 "Diode_THT:D_A-405_P7.62mm_Horizontal" H 8255 4050 50  0001 C CNN
F 3 "~" H 8255 4050 50  0001 C CNN
	1    8255 4050
	-1   0    0    1   
$EndComp
$Comp
L Device:D D5
U 1 1
P 9890 3290
F 0 "D5" V 9844 3369 50  0000 L CNN
F 1 "1n4001" H 9765 3170 50  0000 L CNN
F 2 "Diode_THT:D_A-405_P7.62mm_Horizontal" H 9890 3290 50  0001 C CNN
F 3 "~" H 9890 3290 50  0001 C CNN
	1    9890 3290
	0    1    1    0   
$EndComp
$Comp
L Device:D D3
U 1 1
P 7280 3260
F 0 "D3" V 7234 3339 50  0000 L CNN
F 1 "1n4001" H 7160 3155 50  0000 L CNN
F 2 "Diode_THT:D_A-405_P7.62mm_Horizontal" H 7280 3260 50  0001 C CNN
F 3 "~" H 7280 3260 50  0001 C CNN
	1    7280 3260
	0    1    1    0   
$EndComp
$Comp
L Device:D D9
U 1 1
P 10880 4085
F 0 "D9" V 10834 4164 50  0000 L CNN
F 1 "1n4001" H 10745 4005 50  0000 L CNN
F 2 "Diode_THT:D_A-405_P7.62mm_Horizontal" H 10880 4085 50  0001 C CNN
F 3 "~" H 10880 4085 50  0001 C CNN
	1    10880 4085
	-1   0    0    1   
$EndComp
$Comp
L Device:D D6
U 1 1
P 9900 4630
F 0 "D6" V 9854 4709 50  0000 L CNN
F 1 "1n4001" H 9800 4520 50  0000 L CNN
F 2 "Diode_THT:D_A-405_P7.62mm_Horizontal" H 9900 4630 50  0001 C CNN
F 3 "~" H 9900 4630 50  0001 C CNN
	1    9900 4630
	0    1    1    0   
$EndComp
$Comp
L Device:D D4
U 1 1
P 7290 4600
F 0 "D4" V 7244 4679 50  0000 L CNN
F 1 "1n4001" H 7175 4490 50  0000 L CNN
F 2 "Diode_THT:D_A-405_P7.62mm_Horizontal" H 7290 4600 50  0001 C CNN
F 3 "~" H 7290 4600 50  0001 C CNN
	1    7290 4600
	0    1    1    0   
$EndComp
$Comp
L Switch:SW_Push SW2
U 1 1
P 1510 2210
F 0 "SW2" H 1510 2495 50  0000 C CNN
F 1 "open" H 1510 2404 50  0000 C CNN
F 2 "Button_Switch_THT:SW_PUSH_6mm_H8.5mm" H 1510 2410 50  0001 C CNN
F 3 "~" H 1510 2410 50  0001 C CNN
	1    1510 2210
	1    0    0    -1  
$EndComp
Wire Wire Line
	1710 2210 1990 2210
Wire Wire Line
	1990 2210 1990 2570
Connection ~ 1990 2570
Text Label 1310 2210 2    50   ~ 0
sw2
Text Label 2090 4620 0    50   ~ 0
sw2
$Comp
L Connector_Generic:Conn_01x04 J5
U 1 1
P 5950 6230
F 0 "J5" H 6030 6222 50  0000 L CNN
F 1 "gpio1" H 6030 6131 50  0000 L CNN
F 2 "Connector_PinHeader_2.54mm:PinHeader_1x04_P2.54mm_Vertical" H 5950 6230 50  0001 C CNN
F 3 "~" H 5950 6230 50  0001 C CNN
	1    5950 6230
	1    0    0    -1  
$EndComp
$Comp
L Mechanical:MountingHole_Pad H2
U 1 1
P 710 6630
F 0 "H2" V 947 6633 50  0000 C CNN
F 1 "MountingHole_Pad" V 856 6633 50  0000 C CNN
F 2 "MountingHole:MountingHole_3.2mm_M3_Pad_Via" H 710 6630 50  0001 C CNN
F 3 "~" H 710 6630 50  0001 C CNN
	1    710  6630
	0    -1   -1   0   
$EndComp
$Comp
L Mechanical:MountingHole_Pad H1
U 1 1
P 710 6430
F 0 "H1" V 947 6433 50  0000 C CNN
F 1 "MountingHole_Pad" V 856 6433 50  0000 C CNN
F 2 "MountingHole:MountingHole_3.2mm_M3_Pad_Via" H 710 6430 50  0001 C CNN
F 3 "~" H 710 6430 50  0001 C CNN
	1    710  6430
	0    -1   -1   0   
$EndComp
$Comp
L Mechanical:MountingHole_Pad H3
U 1 1
P 710 6820
F 0 "H3" V 947 6823 50  0000 C CNN
F 1 "MountingHole_Pad" V 856 6823 50  0000 C CNN
F 2 "MountingHole:MountingHole_3.2mm_M3_Pad_Via" H 710 6820 50  0001 C CNN
F 3 "~" H 710 6820 50  0001 C CNN
	1    710  6820
	0    -1   -1   0   
$EndComp
$Comp
L Mechanical:MountingHole_Pad H4
U 1 1
P 710 7000
F 0 "H4" V 947 7003 50  0000 C CNN
F 1 "MountingHole_Pad" V 856 7003 50  0000 C CNN
F 2 "MountingHole:MountingHole_3.2mm_M3_Pad_Via" H 710 7000 50  0001 C CNN
F 3 "~" H 710 7000 50  0001 C CNN
	1    710  7000
	0    -1   -1   0   
$EndComp
Wire Wire Line
	810  6430 810  6630
Connection ~ 810  6630
Wire Wire Line
	810  6630 810  6820
Connection ~ 810  6820
Wire Wire Line
	810  6820 810  7000
Connection ~ 810  7000
Wire Wire Line
	810  7000 810  7100
$Comp
L power:GND #PWR0143
U 1 1
P 810 7100
F 0 "#PWR0143" H 810 6850 50  0001 C CNN
F 1 "GND" H 815 6927 50  0000 C CNN
F 2 "" H 810 7100 50  0001 C CNN
F 3 "" H 810 7100 50  0001 C CNN
	1    810  7100
	1    0    0    -1  
$EndComp
Wire Wire Line
	7640 2380 7830 2380
$Comp
L power:+12V #PWR0111
U 1 1
P 7180 2950
F 0 "#PWR0111" H 7180 2800 50  0001 C CNN
F 1 "+12V" H 7195 3123 50  0000 C CNN
F 2 "" H 7180 2950 50  0001 C CNN
F 3 "" H 7180 2950 50  0001 C CNN
	1    7180 2950
	1    0    0    -1  
$EndComp
Wire Wire Line
	7180 2950 7280 2950
Wire Wire Line
	7280 2950 7280 3110
Connection ~ 7280 2950
Wire Wire Line
	7680 2950 7280 2950
Wire Wire Line
	7980 2710 7980 2950
Wire Wire Line
	7830 2380 7830 2710
Wire Wire Line
	7830 2750 7830 2710
Connection ~ 7830 2710
Wire Wire Line
	7830 2710 7980 2710
$Comp
L power:GND #PWR0113
U 1 1
P 7830 2750
F 0 "#PWR0113" H 7830 2500 50  0001 C CNN
F 1 "GND" H 7835 2577 50  0000 C CNN
F 2 "" H 7830 2750 50  0001 C CNN
F 3 "" H 7830 2750 50  0001 C CNN
	1    7830 2750
	1    0    0    -1  
$EndComp
$Comp
L Transistor_BJT:2N3904 Q1
U 1 1
P 7580 3750
F 0 "Q1" H 7770 3796 50  0000 L CNN
F 1 "2N3904" H 7770 3705 50  0000 L CNN
F 2 "Package_TO_SOT_THT:TO-92_Inline_Wide" H 7780 3675 50  0001 L CIN
F 3 "https://www.fairchildsemi.com/datasheets/2N/2N3904.pdf" H 7580 3750 50  0001 L CNN
	1    7580 3750
	1    0    0    -1  
$EndComp
$Comp
L Transistor_BJT:2N3904 Q2
U 1 1
P 7590 5090
F 0 "Q2" H 7780 5136 50  0000 L CNN
F 1 "2N3904" H 7780 5045 50  0000 L CNN
F 2 "Package_TO_SOT_THT:TO-92_Inline_Wide" H 7790 5015 50  0001 L CIN
F 3 "https://www.fairchildsemi.com/datasheets/2N/2N3904.pdf" H 7590 5090 50  0001 L CNN
	1    7590 5090
	1    0    0    -1  
$EndComp
Wire Wire Line
	7235 3750 7380 3750
Wire Wire Line
	7280 3410 7280 4050
Connection ~ 7840 4050
Wire Wire Line
	7680 3950 7680 4050
Wire Wire Line
	7280 4050 7680 4050
Connection ~ 7680 4050
Wire Wire Line
	7680 4050 7840 4050
Wire Wire Line
	7690 5290 7690 5305
Wire Wire Line
	7290 5305 7690 5305
Connection ~ 7690 5305
Wire Wire Line
	7690 5305 7690 5335
Wire Wire Line
	7290 4750 7290 5305
$Comp
L Transistor_BJT:2N3904 Q4
U 1 1
P 10200 5120
F 0 "Q4" H 10390 5166 50  0000 L CNN
F 1 "2N3904" H 10390 5075 50  0000 L CNN
F 2 "Package_TO_SOT_THT:TO-92_Inline_Wide" H 10400 5045 50  0001 L CIN
F 3 "https://www.fairchildsemi.com/datasheets/2N/2N3904.pdf" H 10200 5120 50  0001 L CNN
	1    10200 5120
	1    0    0    -1  
$EndComp
$Comp
L Transistor_BJT:2N3904 Q3
U 1 1
P 10190 3780
F 0 "Q3" H 10380 3826 50  0000 L CNN
F 1 "2N3904" H 10380 3735 50  0000 L CNN
F 2 "Package_TO_SOT_THT:TO-92_Inline_Wide" H 10390 3705 50  0001 L CIN
F 3 "https://www.fairchildsemi.com/datasheets/2N/2N3904.pdf" H 10190 3780 50  0001 L CNN
	1    10190 3780
	1    0    0    -1  
$EndComp
Wire Wire Line
	9890 4080 10290 4080
Wire Wire Line
	9890 3440 9890 4080
Connection ~ 10450 4080
Wire Wire Line
	10290 3980 10290 4080
Connection ~ 10290 4080
Wire Wire Line
	10290 4080 10450 4080
Wire Wire Line
	9840 3780 9990 3780
Wire Wire Line
	7230 5090 7390 5090
Wire Wire Line
	10300 5385 10300 5350
Wire Wire Line
	9900 5350 10300 5350
Wire Wire Line
	9900 4780 9900 5350
Connection ~ 10300 5350
Wire Wire Line
	10300 5350 10300 5320
Wire Wire Line
	9835 5120 10000 5120
$Comp
L Device:C C8
U 1 1
P 2495 4320
F 0 "C8" H 2610 4366 50  0000 L CNN
F 1 "0.1uf" H 2610 4275 50  0000 L CNN
F 2 "Capacitor_THT:C_Disc_D4.7mm_W2.5mm_P5.00mm" H 2533 4170 50  0001 C CNN
F 3 "~" H 2495 4320 50  0001 C CNN
	1    2495 4320
	1    0    0    -1  
$EndComp
Wire Wire Line
	2495 4470 2330 4470
Connection ~ 2330 4470
Wire Wire Line
	2220 4170 2495 4170
Connection ~ 2220 4170
$Comp
L Device:CP C5
U 1 1
P 8330 2500
F 0 "C5" V 8585 2500 50  0000 C CNN
F 1 "470uf" V 8494 2500 50  0000 C CNN
F 2 "Capacitor_THT:CP_Radial_D12.5mm_P5.00mm" H 8368 2350 50  0001 C CNN
F 3 "~" H 8330 2500 50  0001 C CNN
	1    8330 2500
	0    -1   -1   0   
$EndComp
$Comp
L Device:CP C9
U 1 1
P 1990 1380
F 0 "C9" H 2108 1426 50  0000 L CNN
F 1 "100uf" H 2108 1335 50  0000 L CNN
F 2 "Capacitor_THT:CP_Radial_D7.5mm_P2.50mm" H 2028 1230 50  0001 C CNN
F 3 "~" H 1990 1380 50  0001 C CNN
	1    1990 1380
	1    0    0    -1  
$EndComp
$EndSCHEMATC
